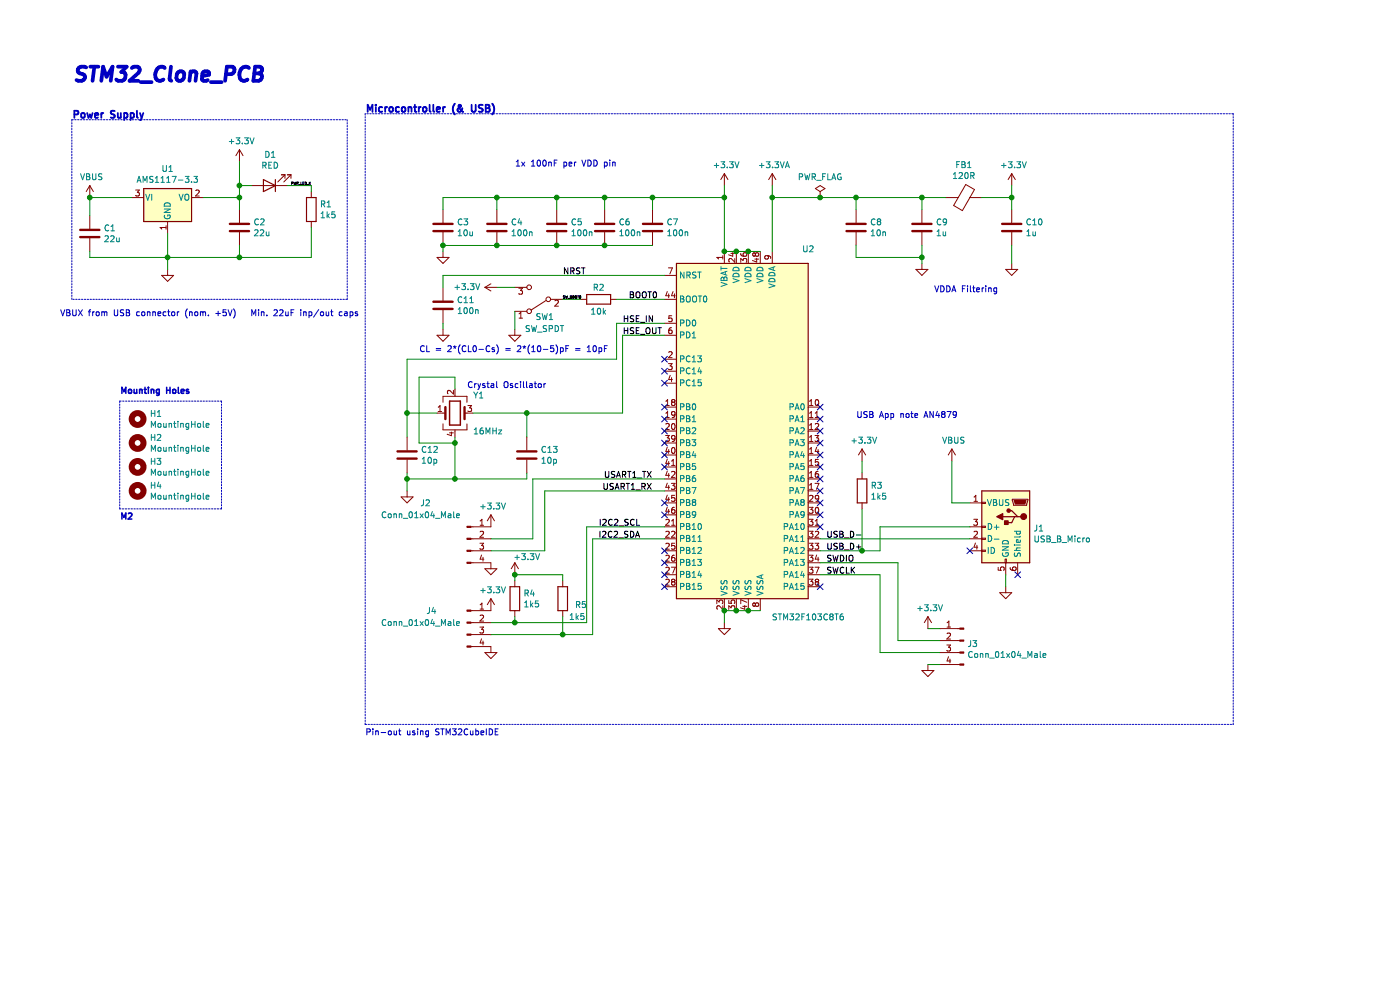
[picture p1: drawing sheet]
EESchema Schematic File Version 4
EELAYER 30 0
EELAYER END
$Descr A4 11693 8268
encoding utf-8
Sheet 1 1
Title "STM32_Clone_PCB"
Date "2025-06-10"
Rev "0.1"
Comp "CHIRAG"
Comment1 ""
Comment2 ""
Comment3 ""
Comment4 ""
$EndDescr
$Comp
L MCU_ST_STM32F1:STM32F103C8Tx U2
U 1 1
P 6250 3600
F 0 "U2" H 6751 5121 50  0000 C CNN
F 1 "STM32F103C8T6" H 6751 2047 50  0000 C CNN
F 2 "Package_QFP:LQFP-48_7x7mm_P0.5mm" H 5650 2200 50  0001 R CNN
F 3 "http://www.st.com/st-web-ui/static/active/en/resource/technical/document/datasheet/CD00161566.pdf" H 6250 3600 50  0001 C CNN
	1    6250 3600
	1    0    0    -1  
$EndComp
$Comp
L power:GND #PWR015
U 1 1
P 6050 5200
F 0 "#PWR015" H 6050 4950 50  0001 C CNN
F 1 "GND" H 6055 5027 50  0001 C CNN
F 2 "" H 6050 5200 50  0001 C CNN
F 3 "" H 6050 5200 50  0001 C CNN
	1    6050 5200
	1    0    0    -1  
$EndComp
Wire Wire Line
	6050 5200 6050 5100
Wire Wire Line
	6050 5100 6150 5100
Connection ~ 6050 5100
Connection ~ 6150 5100
Wire Wire Line
	6150 5100 6250 5100
Connection ~ 6250 5100
Wire Wire Line
	6250 5100 6350 5100
$Comp
L power:+3.3V #PWR014
U 1 1
P 6050 1550
F 0 "#PWR014" H 6050 1400 50  0001 C CNN
F 1 "+3.3V" H 6065 1723 50  0000 C CNN
F 2 "" H 6050 1550 50  0001 C CNN
F 3 "" H 6050 1550 50  0001 C CNN
	1    6050 1550
	1    0    0    -1  
$EndComp
Wire Wire Line
	6050 2100 6150 2100
Connection ~ 6050 2100
Connection ~ 6150 2100
Wire Wire Line
	6150 2100 6250 2100
Connection ~ 6250 2100
Wire Wire Line
	6250 2100 6350 2100
$Comp
L Device:C C7
U 1 1
P 5450 1900
F 0 "C7" H 5565 1946 50  0000 L CNN
F 1 "100n" H 5565 1855 50  0000 L CNN
F 2 "Capacitor_SMD:C_0402_1005Metric" H 5488 1750 50  0001 C CNN
F 3 "~" H 5450 1900 50  0001 C CNN
	1    5450 1900
	1    0    0    -1  
$EndComp
Wire Wire Line
	5450 1750 5450 1650
Wire Wire Line
	5450 1650 6050 1650
Wire Wire Line
	6050 1650 6050 2100
Wire Wire Line
	6050 1650 6050 1550
Connection ~ 6050 1650
$Comp
L Device:C C6
U 1 1
P 5050 1900
F 0 "C6" H 5165 1946 50  0000 L CNN
F 1 "100n" H 5165 1855 50  0000 L CNN
F 2 "Capacitor_SMD:C_0402_1005Metric" H 5088 1750 50  0001 C CNN
F 3 "~" H 5050 1900 50  0001 C CNN
	1    5050 1900
	1    0    0    -1  
$EndComp
$Comp
L Device:C C5
U 1 1
P 4650 1900
F 0 "C5" H 4765 1946 50  0000 L CNN
F 1 "100n" H 4765 1855 50  0000 L CNN
F 2 "Capacitor_SMD:C_0402_1005Metric" H 4688 1750 50  0001 C CNN
F 3 "~" H 4650 1900 50  0001 C CNN
	1    4650 1900
	1    0    0    -1  
$EndComp
$Comp
L Device:C C4
U 1 1
P 4150 1900
F 0 "C4" H 4265 1946 50  0000 L CNN
F 1 "100n" H 4265 1855 50  0000 L CNN
F 2 "Capacitor_SMD:C_0402_1005Metric" H 4188 1750 50  0001 C CNN
F 3 "~" H 4150 1900 50  0001 C CNN
	1    4150 1900
	1    0    0    -1  
$EndComp
Wire Wire Line
	5450 1650 5050 1650
Wire Wire Line
	4150 1650 4150 1750
Connection ~ 5450 1650
Wire Wire Line
	4650 1750 4650 1650
Connection ~ 4650 1650
Wire Wire Line
	4650 1650 4150 1650
Wire Wire Line
	5050 1750 5050 1650
Connection ~ 5050 1650
Wire Wire Line
	5050 1650 4650 1650
$Comp
L Device:C C3
U 1 1
P 3700 1900
F 0 "C3" H 3815 1946 50  0000 L CNN
F 1 "10u" H 3815 1855 50  0000 L CNN
F 2 "Capacitor_SMD:C_0603_1608Metric" H 3738 1750 50  0001 C CNN
F 3 "~" H 3700 1900 50  0001 C CNN
	1    3700 1900
	1    0    0    -1  
$EndComp
Wire Wire Line
	4150 1650 3700 1650
Wire Wire Line
	3700 1650 3700 1750
Connection ~ 4150 1650
$Comp
L Device:C C8
U 1 1
P 7150 1900
F 0 "C8" H 7265 1946 50  0000 L CNN
F 1 "10n" H 7265 1855 50  0000 L CNN
F 2 "Capacitor_SMD:C_0402_1005Metric" H 7188 1750 50  0001 C CNN
F 3 "~" H 7150 1900 50  0001 C CNN
	1    7150 1900
	1    0    0    -1  
$EndComp
$Comp
L Device:C C9
U 1 1
P 7700 1900
F 0 "C9" H 7815 1946 50  0000 L CNN
F 1 "1u" H 7815 1855 50  0000 L CNN
F 2 "Capacitor_SMD:C_0402_1005Metric" H 7738 1750 50  0001 C CNN
F 3 "~" H 7700 1900 50  0001 C CNN
	1    7700 1900
	1    0    0    -1  
$EndComp
Wire Wire Line
	6450 2100 6450 1650
Wire Wire Line
	6450 1650 6850 1650
Wire Wire Line
	7700 1650 7700 1750
Wire Wire Line
	7150 1750 7150 1650
Connection ~ 7150 1650
Wire Wire Line
	7150 1650 7700 1650
$Comp
L power:+3.3VA #PWR016
U 1 1
P 6450 1550
F 0 "#PWR016" H 6450 1400 50  0001 C CNN
F 1 "+3.3VA" H 6465 1723 50  0000 C CNN
F 2 "" H 6450 1550 50  0001 C CNN
F 3 "" H 6450 1550 50  0001 C CNN
	1    6450 1550
	1    0    0    -1  
$EndComp
Wire Wire Line
	6450 1550 6450 1650
Connection ~ 6450 1650
$Comp
L Device:C C10
U 1 1
P 8450 1900
F 0 "C10" H 8565 1946 50  0000 L CNN
F 1 "1u" H 8565 1855 50  0000 L CNN
F 2 "Capacitor_SMD:C_0402_1005Metric" H 8488 1750 50  0001 C CNN
F 3 "~" H 8450 1900 50  0001 C CNN
	1    8450 1900
	1    0    0    -1  
$EndComp
Wire Wire Line
	7700 1650 7900 1650
Connection ~ 7700 1650
Wire Wire Line
	8200 1650 8450 1650
Wire Wire Line
	8450 1650 8450 1750
$Comp
L power:GND #PWR018
U 1 1
P 7700 2200
F 0 "#PWR018" H 7700 1950 50  0001 C CNN
F 1 "GND" H 7705 2027 50  0001 C CNN
F 2 "" H 7700 2200 50  0001 C CNN
F 3 "" H 7700 2200 50  0001 C CNN
	1    7700 2200
	1    0    0    -1  
$EndComp
Wire Wire Line
	7150 2050 7150 2150
Wire Wire Line
	7150 2150 7700 2150
Wire Wire Line
	7700 2150 7700 2200
Wire Wire Line
	7700 2050 7700 2150
Connection ~ 7700 2150
$Comp
L power:GND #PWR024
U 1 1
P 8450 2200
F 0 "#PWR024" H 8450 1950 50  0001 C CNN
F 1 "GND" H 8455 2027 50  0001 C CNN
F 2 "" H 8450 2200 50  0001 C CNN
F 3 "" H 8450 2200 50  0001 C CNN
	1    8450 2200
	1    0    0    -1  
$EndComp
Wire Wire Line
	8450 2200 8450 2050
$Comp
L power:+3.3V #PWR023
U 1 1
P 8450 1550
F 0 "#PWR023" H 8450 1400 50  0001 C CNN
F 1 "+3.3V" H 8465 1723 50  0000 C CNN
F 2 "" H 8450 1550 50  0001 C CNN
F 3 "" H 8450 1550 50  0001 C CNN
	1    8450 1550
	1    0    0    -1  
$EndComp
Wire Wire Line
	8450 1550 8450 1650
Connection ~ 8450 1650
$Comp
L Device:C C11
U 1 1
P 3700 2550
F 0 "C11" H 3815 2596 50  0000 L CNN
F 1 "100n" H 3815 2505 50  0000 L CNN
F 2 "Capacitor_SMD:C_0402_1005Metric" H 3738 2400 50  0001 C CNN
F 3 "~" H 3700 2550 50  0001 C CNN
	1    3700 2550
	1    0    0    -1  
$EndComp
$Comp
L power:GND #PWR06
U 1 1
P 3700 2750
F 0 "#PWR06" H 3700 2500 50  0001 C CNN
F 1 "GND" H 3705 2577 50  0001 C CNN
F 2 "" H 3700 2750 50  0001 C CNN
F 3 "" H 3700 2750 50  0001 C CNN
	1    3700 2750
	1    0    0    -1  
$EndComp
$Comp
L Switch:SW_SPDT SW1
U 1 1
P 4500 2500
F 0 "SW1" H 4450 2650 50  0000 C CNN
F 1 "SW_SPDT" H 4450 2750 50  0000 C CNN
F 2 "Button_Switch_SMD:SW_SPDT_PCM12" H 4500 2500 50  0001 C CNN
F 3 "~" H 4500 2500 50  0001 C CNN
	1    4500 2500
	-1   0    0    1   
$EndComp
Wire Wire Line
	3700 2300 3700 2400
Wire Wire Line
	3700 2700 3700 2750
$Comp
L Device:R R2
U 1 1
P 5000 2500
F 0 "R2" V 4900 2500 50  0000 C CNN
F 1 "10k" V 5100 2500 50  0000 C CNN
F 2 "Resistor_SMD:R_0402_1005Metric" V 4930 2500 50  0001 C CNN
F 3 "~" H 5000 2500 50  0001 C CNN
	1    5000 2500
	0    1    1    0   
$EndComp
$Comp
L power:GND #PWR012
U 1 1
P 4300 2750
F 0 "#PWR012" H 4300 2500 50  0001 C CNN
F 1 "GND" H 4305 2577 50  0001 C CNN
F 2 "" H 4300 2750 50  0001 C CNN
F 3 "" H 4300 2750 50  0001 C CNN
	1    4300 2750
	1    0    0    -1  
$EndComp
Wire Wire Line
	4300 2750 4300 2600
$Comp
L power:+3.3V #PWR011
U 1 1
P 4150 2400
F 0 "#PWR011" H 4150 2250 50  0001 C CNN
F 1 "+3.3V" V 4150 2650 50  0000 C CNN
F 2 "" H 4150 2400 50  0001 C CNN
F 3 "" H 4150 2400 50  0001 C CNN
	1    4150 2400
	0    -1   -1   0   
$EndComp
Wire Wire Line
	4150 2400 4300 2400
Text Label 4700 2300 0    50   ~ 0
NRST
$Comp
L power:GND #PWR05
U 1 1
P 3700 2100
F 0 "#PWR05" H 3700 1850 50  0001 C CNN
F 1 "GND" H 3705 1927 50  0001 C CNN
F 2 "" H 3700 2100 50  0001 C CNN
F 3 "" H 3700 2100 50  0001 C CNN
	1    3700 2100
	1    0    0    -1  
$EndComp
Wire Wire Line
	3700 2050 3700 2100
Wire Wire Line
	3700 2050 4150 2050
Connection ~ 3700 2050
Connection ~ 4150 2050
Wire Wire Line
	4150 2050 4650 2050
Connection ~ 4650 2050
Wire Wire Line
	4650 2050 5050 2050
Connection ~ 5050 2050
Wire Wire Line
	5050 2050 5450 2050
Wire Wire Line
	3700 2300 5550 2300
Wire Wire Line
	4700 2500 4850 2500
Wire Wire Line
	5150 2500 5550 2500
Text Label 5250 2500 0    50   ~ 0
BOOT0
Text Label 4700 2500 0    20   ~ 0
SW_BOOT0
Text Label 5200 2700 0    50   ~ 0
HSE_IN
Text Label 5200 2800 0    50   ~ 0
HSE_OUT
Wire Wire Line
	5550 2800 5200 2800
Text Label 6900 4600 0    50   ~ 0
USB_D+
Text Label 6900 4700 0    50   ~ 0
SWDIO
Text Label 6900 4800 0    50   ~ 0
SWCLK
Text Label 6900 4500 0    50   ~ 0
USB_D-
$Comp
L Device:Crystal_GND24 Y1
U 1 1
P 3800 3450
F 0 "Y1" H 3950 3600 50  0000 L CNN
F 1 "16MHz" H 3950 3300 50  0000 L CNN
F 2 "Crystal:Crystal_SMD_3225-4Pin_3.2x2.5mm" H 3800 3450 50  0001 C CNN
F 3 "~" H 3800 3450 50  0001 C CNN
	1    3800 3450
	1    0    0    -1  
$EndComp
Wire Wire Line
	3650 3450 3400 3450
Wire Wire Line
	3400 3450 3400 3000
Wire Wire Line
	5200 2800 5200 3450
Wire Wire Line
	5200 3450 4400 3450
$Comp
L power:GND #PWR04
U 1 1
P 3400 4100
F 0 "#PWR04" H 3400 3850 50  0001 C CNN
F 1 "GND" H 3405 3927 50  0001 C CNN
F 2 "" H 3400 4100 50  0001 C CNN
F 3 "" H 3400 4100 50  0001 C CNN
	1    3400 4100
	1    0    0    -1  
$EndComp
$Comp
L Device:C C12
U 1 1
P 3400 3800
F 0 "C12" H 3515 3846 50  0000 L CNN
F 1 "10p" H 3515 3755 50  0000 L CNN
F 2 "Capacitor_SMD:C_0402_1005Metric" H 3438 3650 50  0001 C CNN
F 3 "~" H 3400 3800 50  0001 C CNN
	1    3400 3800
	1    0    0    -1  
$EndComp
$Comp
L Device:C C13
U 1 1
P 4400 3800
F 0 "C13" H 4515 3846 50  0000 L CNN
F 1 "10p" H 4515 3755 50  0000 L CNN
F 2 "Capacitor_SMD:C_0402_1005Metric" H 4438 3650 50  0001 C CNN
F 3 "~" H 4400 3800 50  0001 C CNN
	1    4400 3800
	1    0    0    -1  
$EndComp
Wire Wire Line
	3800 3650 3800 3700
Wire Wire Line
	3800 3250 3800 3150
Wire Wire Line
	3800 3150 3500 3150
Wire Wire Line
	3500 3150 3500 3700
Wire Wire Line
	3500 3700 3800 3700
Wire Wire Line
	3400 3650 3400 3450
Connection ~ 3400 3450
Wire Wire Line
	4400 3650 4400 3450
Connection ~ 4400 3450
Wire Wire Line
	4400 3450 3950 3450
Wire Wire Line
	3400 3950 3400 4000
Wire Wire Line
	3400 4000 3800 4000
Wire Wire Line
	4400 4000 4400 3950
Wire Wire Line
	3400 4000 3400 4100
Connection ~ 3400 4000
Wire Wire Line
	3800 3700 3800 4000
Connection ~ 3800 3700
Connection ~ 3800 4000
Wire Wire Line
	3800 4000 4400 4000
$Comp
L Connector:USB_B_Micro J1
U 1 1
P 8400 4400
F 0 "J1" H 8170 4389 50  0000 R CNN
F 1 "USB_B_Micro" H 8170 4298 50  0000 R CNN
F 2 "Connector_USB:USB_Micro-B_Wuerth_629105150521" H 8550 4350 50  0001 C CNN
F 3 "~" H 8550 4350 50  0001 C CNN
	1    8400 4400
	-1   0    0    -1  
$EndComp
Wire Wire Line
	7350 4600 7350 4400
Wire Wire Line
	6850 4600 7200 4600
$Comp
L power:GND #PWR022
U 1 1
P 8400 4900
F 0 "#PWR022" H 8400 4650 50  0001 C CNN
F 1 "GND" H 8405 4727 50  0001 C CNN
F 2 "" H 8400 4900 50  0001 C CNN
F 3 "" H 8400 4900 50  0001 C CNN
	1    8400 4900
	1    0    0    -1  
$EndComp
NoConn ~ 8500 4800
NoConn ~ 8100 4600
$Comp
L power:VBUS #PWR021
U 1 1
P 7950 3850
F 0 "#PWR021" H 7950 3700 50  0001 C CNN
F 1 "VBUS" H 7965 4023 50  0000 C CNN
F 2 "" H 7950 3850 50  0001 C CNN
F 3 "" H 7950 3850 50  0001 C CNN
	1    7950 3850
	1    0    0    -1  
$EndComp
$Comp
L Device:R R3
U 1 1
P 7200 4100
F 0 "R3" H 7270 4146 50  0000 L CNN
F 1 "1k5" H 7270 4055 50  0000 L CNN
F 2 "Resistor_SMD:R_0402_1005Metric" V 7130 4100 50  0001 C CNN
F 3 "~" H 7200 4100 50  0001 C CNN
	1    7200 4100
	1    0    0    -1  
$EndComp
Wire Wire Line
	7200 4250 7200 4600
Connection ~ 7200 4600
Wire Wire Line
	7200 4600 7350 4600
$Comp
L power:+3.3V #PWR017
U 1 1
P 7200 3850
F 0 "#PWR017" H 7200 3700 50  0001 C CNN
F 1 "+3.3V" H 7215 4023 50  0000 C CNN
F 2 "" H 7200 3850 50  0001 C CNN
F 3 "" H 7200 3850 50  0001 C CNN
	1    7200 3850
	1    0    0    -1  
$EndComp
Wire Wire Line
	7200 3850 7200 3950
Wire Wire Line
	7950 3850 7950 4200
Wire Wire Line
	7950 4200 8100 4200
Wire Wire Line
	8400 4800 8400 4900
$Comp
L Connector:Conn_01x04_Male J3
U 1 1
P 8050 5350
F 0 "J3" H 8022 5324 50  0000 R CNN
F 1 "Conn_01x04_Male" H 8022 5233 50  0000 R CNN
F 2 "Connector_PinHeader_2.54mm:PinHeader_1x04_P2.54mm_Vertical" H 8050 5350 50  0001 C CNN
F 3 "~" H 8050 5350 50  0001 C CNN
	1    8050 5350
	-1   0    0    -1  
$EndComp
$Comp
L power:+3.3V #PWR019
U 1 1
P 7750 5250
F 0 "#PWR019" H 7750 5100 50  0001 C CNN
F 1 "+3.3V" H 7765 5423 50  0000 C CNN
F 2 "" H 7750 5250 50  0001 C CNN
F 3 "" H 7750 5250 50  0001 C CNN
	1    7750 5250
	1    0    0    -1  
$EndComp
$Comp
L power:GND #PWR020
U 1 1
P 7750 5550
F 0 "#PWR020" H 7750 5300 50  0001 C CNN
F 1 "GND" H 7755 5377 50  0001 C CNN
F 2 "" H 7750 5550 50  0001 C CNN
F 3 "" H 7750 5550 50  0001 C CNN
	1    7750 5550
	1    0    0    -1  
$EndComp
Wire Wire Line
	7850 5550 7750 5550
Wire Wire Line
	7750 5250 7850 5250
Wire Wire Line
	6850 4500 8100 4500
Wire Wire Line
	7350 4400 8100 4400
Wire Wire Line
	6850 4700 7500 4700
Wire Wire Line
	7500 4700 7500 5350
Wire Wire Line
	7500 5350 7850 5350
Wire Wire Line
	7350 4800 7350 5450
Wire Wire Line
	7350 5450 7850 5450
Wire Wire Line
	6850 4800 7350 4800
Text Label 5350 4400 2    50   ~ 0
I2C2_SCL
Text Label 5350 4500 2    50   ~ 0
I2C2_SDA
Text Label 5450 4000 2    50   ~ 0
USART1_TX
Text Label 5450 4100 2    50   ~ 0
USART1_RX
NoConn ~ 5550 3000
NoConn ~ 5550 3100
NoConn ~ 5550 3200
NoConn ~ 5550 3400
NoConn ~ 5550 3500
NoConn ~ 5550 3600
NoConn ~ 5550 3700
NoConn ~ 5550 3800
NoConn ~ 5550 3900
NoConn ~ 5550 4200
NoConn ~ 5550 4300
NoConn ~ 5550 4600
NoConn ~ 5550 4700
NoConn ~ 5550 4800
NoConn ~ 5550 4900
NoConn ~ 6850 3400
NoConn ~ 6850 3500
NoConn ~ 6850 3600
NoConn ~ 6850 3700
NoConn ~ 6850 3800
NoConn ~ 6850 3900
NoConn ~ 6850 4000
NoConn ~ 6850 4100
NoConn ~ 6850 4200
NoConn ~ 6850 4300
NoConn ~ 6850 4400
$Comp
L Connector:Conn_01x04_Male J2
U 1 1
P 3900 4500
F 0 "J2" H 3600 4800 50  0000 R CNN
F 1 "Conn_01x04_Male" H 3850 4700 50  0000 R CNN
F 2 "Connector_PinHeader_2.54mm:PinHeader_1x04_P2.54mm_Vertical" H 3900 4500 50  0001 C CNN
F 3 "~" H 3900 4500 50  0001 C CNN
	1    3900 4500
	1    0    0    -1  
$EndComp
$Comp
L Connector:Conn_01x04_Male J4
U 1 1
P 3900 5200
F 0 "J4" H 3650 5300 50  0000 R CNN
F 1 "Conn_01x04_Male" H 3850 5200 50  0000 R CNN
F 2 "Connector_PinHeader_2.54mm:PinHeader_1x04_P2.54mm_Vertical" H 3900 5200 50  0001 C CNN
F 3 "~" H 3900 5200 50  0001 C CNN
	1    3900 5200
	1    0    0    -1  
$EndComp
Wire Wire Line
	4100 4500 4450 4500
Wire Wire Line
	4550 4100 4550 4600
Wire Wire Line
	4550 4600 4100 4600
$Comp
L power:GND #PWR08
U 1 1
P 4100 4700
F 0 "#PWR08" H 4100 4450 50  0001 C CNN
F 1 "GND" H 4105 4527 50  0001 C CNN
F 2 "" H 4100 4700 50  0001 C CNN
F 3 "" H 4100 4700 50  0001 C CNN
	1    4100 4700
	1    0    0    -1  
$EndComp
$Comp
L power:+3.3V #PWR07
U 1 1
P 4100 4400
F 0 "#PWR07" H 4100 4250 50  0001 C CNN
F 1 "+3.3V" H 4115 4573 50  0000 C CNN
F 2 "" H 4100 4400 50  0001 C CNN
F 3 "" H 4100 4400 50  0001 C CNN
	1    4100 4400
	1    0    0    -1  
$EndComp
$Comp
L power:+3.3V #PWR09
U 1 1
P 4100 5100
F 0 "#PWR09" H 4100 4950 50  0001 C CNN
F 1 "+3.3V" H 4115 5273 50  0000 C CNN
F 2 "" H 4100 5100 50  0001 C CNN
F 3 "" H 4100 5100 50  0001 C CNN
	1    4100 5100
	1    0    0    -1  
$EndComp
$Comp
L power:GND #PWR010
U 1 1
P 4100 5400
F 0 "#PWR010" H 4100 5150 50  0001 C CNN
F 1 "GND" H 4105 5227 50  0001 C CNN
F 2 "" H 4100 5400 50  0001 C CNN
F 3 "" H 4100 5400 50  0001 C CNN
	1    4100 5400
	1    0    0    -1  
$EndComp
Wire Wire Line
	4450 4500 4450 4000
Wire Wire Line
	4900 4400 4900 5200
Wire Wire Line
	4900 4400 5550 4400
Wire Wire Line
	4950 4500 4950 5300
Wire Wire Line
	4950 4500 5550 4500
$Comp
L Device:R R4
U 1 1
P 4300 5000
F 0 "R4" H 4370 5046 50  0000 L CNN
F 1 "1k5" H 4370 4955 50  0000 L CNN
F 2 "Resistor_SMD:R_0402_1005Metric" V 4230 5000 50  0001 C CNN
F 3 "~" H 4300 5000 50  0001 C CNN
	1    4300 5000
	1    0    0    -1  
$EndComp
Connection ~ 4300 5200
Wire Wire Line
	4300 5200 4100 5200
Wire Wire Line
	4450 4000 5550 4000
Wire Wire Line
	4550 4100 5550 4100
Wire Wire Line
	4300 5200 4900 5200
Wire Wire Line
	4100 5300 4700 5300
$Comp
L Device:R R5
U 1 1
P 4700 5000
F 0 "R5" H 4800 4950 50  0000 L CNN
F 1 "1k5" H 4750 4850 50  0000 L CNN
F 2 "Resistor_SMD:R_0402_1005Metric" V 4630 5000 50  0001 C CNN
F 3 "~" H 4700 5000 50  0001 C CNN
	1    4700 5000
	1    0    0    -1  
$EndComp
Wire Wire Line
	4300 5150 4300 5200
Wire Wire Line
	4700 5150 4700 5300
Connection ~ 4700 5300
Wire Wire Line
	4700 5300 4950 5300
$Comp
L power:+3.3V #PWR013
U 1 1
P 4300 4800
F 0 "#PWR013" H 4300 4650 50  0001 C CNN
F 1 "+3.3V" H 4400 4950 50  0000 C CNN
F 2 "" H 4300 4800 50  0001 C CNN
F 3 "" H 4300 4800 50  0001 C CNN
	1    4300 4800
	1    0    0    -1  
$EndComp
Wire Wire Line
	4300 4800 4300 4850
Wire Wire Line
	4300 4800 4700 4800
Wire Wire Line
	4700 4800 4700 4850
Connection ~ 4300 4800
$Comp
L Regulator_Linear:AMS1117-3.3 U1
U 1 1
P 1400 1650
F 0 "U1" H 1400 1892 50  0000 C CNN
F 1 "AMS1117-3.3" H 1400 1801 50  0000 C CNN
F 2 "Package_TO_SOT_SMD:SOT-223-3_TabPin2" H 1400 1850 50  0001 C CNN
F 3 "http://www.advanced-monolithic.com/pdf/ds1117.pdf" H 1500 1400 50  0001 C CNN
	1    1400 1650
	1    0    0    -1  
$EndComp
$Comp
L power:GND #PWR02
U 1 1
P 1400 2250
F 0 "#PWR02" H 1400 2000 50  0001 C CNN
F 1 "GND" H 1405 2077 50  0001 C CNN
F 2 "" H 1400 2250 50  0001 C CNN
F 3 "" H 1400 2250 50  0001 C CNN
	1    1400 2250
	1    0    0    -1  
$EndComp
$Comp
L Device:C C1
U 1 1
P 750 1950
F 0 "C1" H 865 1996 50  0000 L CNN
F 1 "22u" H 865 1905 50  0000 L CNN
F 2 "Capacitor_SMD:C_0805_2012Metric" H 788 1800 50  0001 C CNN
F 3 "~" H 750 1950 50  0001 C CNN
	1    750  1950
	1    0    0    -1  
$EndComp
$Comp
L Device:C C2
U 1 1
P 2000 1900
F 0 "C2" H 2115 1946 50  0000 L CNN
F 1 "22u" H 2115 1855 50  0000 L CNN
F 2 "Capacitor_SMD:C_0805_2012Metric" H 2038 1750 50  0001 C CNN
F 3 "~" H 2000 1900 50  0001 C CNN
	1    2000 1900
	1    0    0    -1  
$EndComp
Wire Wire Line
	1100 1650 750  1650
Wire Wire Line
	750  1650 750  1800
Wire Wire Line
	1400 1950 1400 2150
Wire Wire Line
	1700 1650 2000 1650
Wire Wire Line
	2000 1650 2000 1750
Wire Wire Line
	750  2100 750  2150
Wire Wire Line
	750  2150 1400 2150
Connection ~ 1400 2150
Wire Wire Line
	1400 2150 1400 2250
Wire Wire Line
	1400 2150 2000 2150
Wire Wire Line
	2000 2150 2000 2050
$Comp
L power:VBUS #PWR01
U 1 1
P 750 1650
F 0 "#PWR01" H 750 1500 50  0001 C CNN
F 1 "VBUS" H 765 1823 50  0000 C CNN
F 2 "" H 750 1650 50  0001 C CNN
F 3 "" H 750 1650 50  0001 C CNN
	1    750  1650
	1    0    0    -1  
$EndComp
Connection ~ 750  1650
$Comp
L power:+3.3V #PWR03
U 1 1
P 2000 1350
F 0 "#PWR03" H 2000 1200 50  0001 C CNN
F 1 "+3.3V" H 2015 1523 50  0000 C CNN
F 2 "" H 2000 1350 50  0001 C CNN
F 3 "" H 2000 1350 50  0001 C CNN
	1    2000 1350
	1    0    0    -1  
$EndComp
Connection ~ 2000 1650
Wire Wire Line
	2000 1650 2000 1550
$Comp
L Device:LED D1
U 1 1
P 2250 1550
F 0 "D1" H 2243 1295 50  0000 C CNN
F 1 "RED" H 2243 1386 50  0000 C CNN
F 2 "LED_SMD:LED_0603_1608Metric" H 2250 1550 50  0001 C CNN
F 3 "~" H 2250 1550 50  0001 C CNN
	1    2250 1550
	-1   0    0    1   
$EndComp
Wire Wire Line
	2100 1550 2000 1550
Connection ~ 2000 1550
Wire Wire Line
	2000 1550 2000 1350
$Comp
L Device:R R1
U 1 1
P 2600 1750
F 0 "R1" H 2670 1796 50  0000 L CNN
F 1 "1k5" H 2670 1705 50  0000 L CNN
F 2 "Resistor_SMD:R_0402_1005Metric" V 2530 1750 50  0001 C CNN
F 3 "~" H 2600 1750 50  0001 C CNN
	1    2600 1750
	1    0    0    -1  
$EndComp
Connection ~ 2000 2150
Wire Wire Line
	2600 1550 2600 1600
Wire Wire Line
	2400 1550 2600 1550
Wire Wire Line
	2600 1900 2600 2150
Wire Wire Line
	2000 2150 2600 2150
Text Label 2600 1550 2    20   ~ 0
PWR_LED_K
Wire Notes Line
	2900 1000 2900 2500
Wire Notes Line
	2900 2500 600  2500
Wire Notes Line
	600  2500 600  1000
Wire Notes Line
	600  1000 2900 1000
Wire Notes Line
	3050 950  3050 6050
Wire Notes Line
	3050 6050 10300 6050
Wire Notes Line
	10300 6050 10300 950 
Wire Notes Line
	10300 950  3050 950 
Text Notes 600  1000 0    59   ~ 12
Power Supply
Text Notes 3050 950  0    59   ~ 12
Microcontroller (& USB)
Text Notes 600  700  0    118  Italic 24
STM32_Clone_PCB
Text Notes 500  2650 0    50   ~ 0
VBUX from USB connector (nom. +5V)   Min. 22uF inp/out caps
Text Notes 4300 1400 0    50   ~ 0
1x 100nF per VDD pin
Text Notes 3500 2950 0    50   ~ 0
CL = 2*(CL0-Cs) = 2*(10-5)pF = 10pF
Text Notes 7800 2450 0    50   ~ 0
VDDA Filtering
Text Notes 7150 3500 0    50   ~ 0
USB App note AN4879
Text Notes 3050 6150 0    50   ~ 0
Pin-out using STM32CubeIDE
Wire Wire Line
	5550 2700 5150 2700
Wire Wire Line
	5150 2700 5150 3000
Wire Wire Line
	3400 3000 5150 3000
NoConn ~ 6850 4900
Connection ~ 6850 1650
Wire Wire Line
	6850 1650 7150 1650
$Comp
L power:PWR_FLAG #FLG0101
U 1 1
P 6850 1650
F 0 "#FLG0101" H 6850 1725 50  0001 C CNN
F 1 "PWR_FLAG" H 6850 1823 50  0000 C CNN
F 2 "" H 6850 1650 50  0001 C CNN
F 3 "~" H 6850 1650 50  0001 C CNN
	1    6850 1650
	1    0    0    -1  
$EndComp
Text Notes 3900 3250 0    50   ~ 0
Crystal Oscillator
$Comp
L Device:Ferrite_Bead FB1
U 1 1
P 8050 1650
F 0 "FB1" V 7776 1650 50  0000 C CNN
F 1 "120R" V 7867 1650 50  0000 C CNN
F 2 "Inductor_SMD:L_0603_1608Metric" V 7980 1650 50  0001 C CNN
F 3 "~" H 8050 1650 50  0001 C CNN
	1    8050 1650
	0    1    1    0   
$EndComp
Wire Notes Line
	1000 3350 1850 3350
Wire Notes Line
	1850 3350 1850 4250
Wire Notes Line
	1850 4250 1000 4250
Wire Notes Line
	1000 4250 1000 3350
Text Notes 1000 3300 0    50   ~ 10
Mounting Holes
Text Notes 1000 4350 0    50   ~ 10
M2
$Comp
L Mechanical:MountingHole H2
U 1 1
P 1150 3700
F 0 "H2" H 1250 3746 50  0000 L CNN
F 1 "MountingHole" H 1250 3655 50  0000 L CNN
F 2 "MountingHole:MountingHole_2.2mm_M2" H 1150 3700 50  0001 C CNN
F 3 "~" H 1150 3700 50  0001 C CNN
	1    1150 3700
	1    0    0    -1  
$EndComp
$Comp
L Mechanical:MountingHole H3
U 1 1
P 1150 3900
F 0 "H3" H 1250 3946 50  0000 L CNN
F 1 "MountingHole" H 1250 3855 50  0000 L CNN
F 2 "MountingHole:MountingHole_2.2mm_M2" H 1150 3900 50  0001 C CNN
F 3 "~" H 1150 3900 50  0001 C CNN
	1    1150 3900
	1    0    0    -1  
$EndComp
$Comp
L Mechanical:MountingHole H4
U 1 1
P 1150 4100
F 0 "H4" H 1250 4146 50  0000 L CNN
F 1 "MountingHole" H 1250 4055 50  0000 L CNN
F 2 "MountingHole:MountingHole_2.2mm_M2" H 1150 4100 50  0001 C CNN
F 3 "~" H 1150 4100 50  0001 C CNN
	1    1150 4100
	1    0    0    -1  
$EndComp
$Comp
L Mechanical:MountingHole H1
U 1 1
P 1150 3500
F 0 "H1" H 1250 3546 50  0000 L CNN
F 1 "MountingHole" H 1250 3455 50  0000 L CNN
F 2 "MountingHole:MountingHole_2.2mm_M2" H 1150 3500 50  0001 C CNN
F 3 "~" H 1150 3500 50  0001 C CNN
	1    1150 3500
	1    0    0    -1  
$EndComp
$EndSCHEMATC
